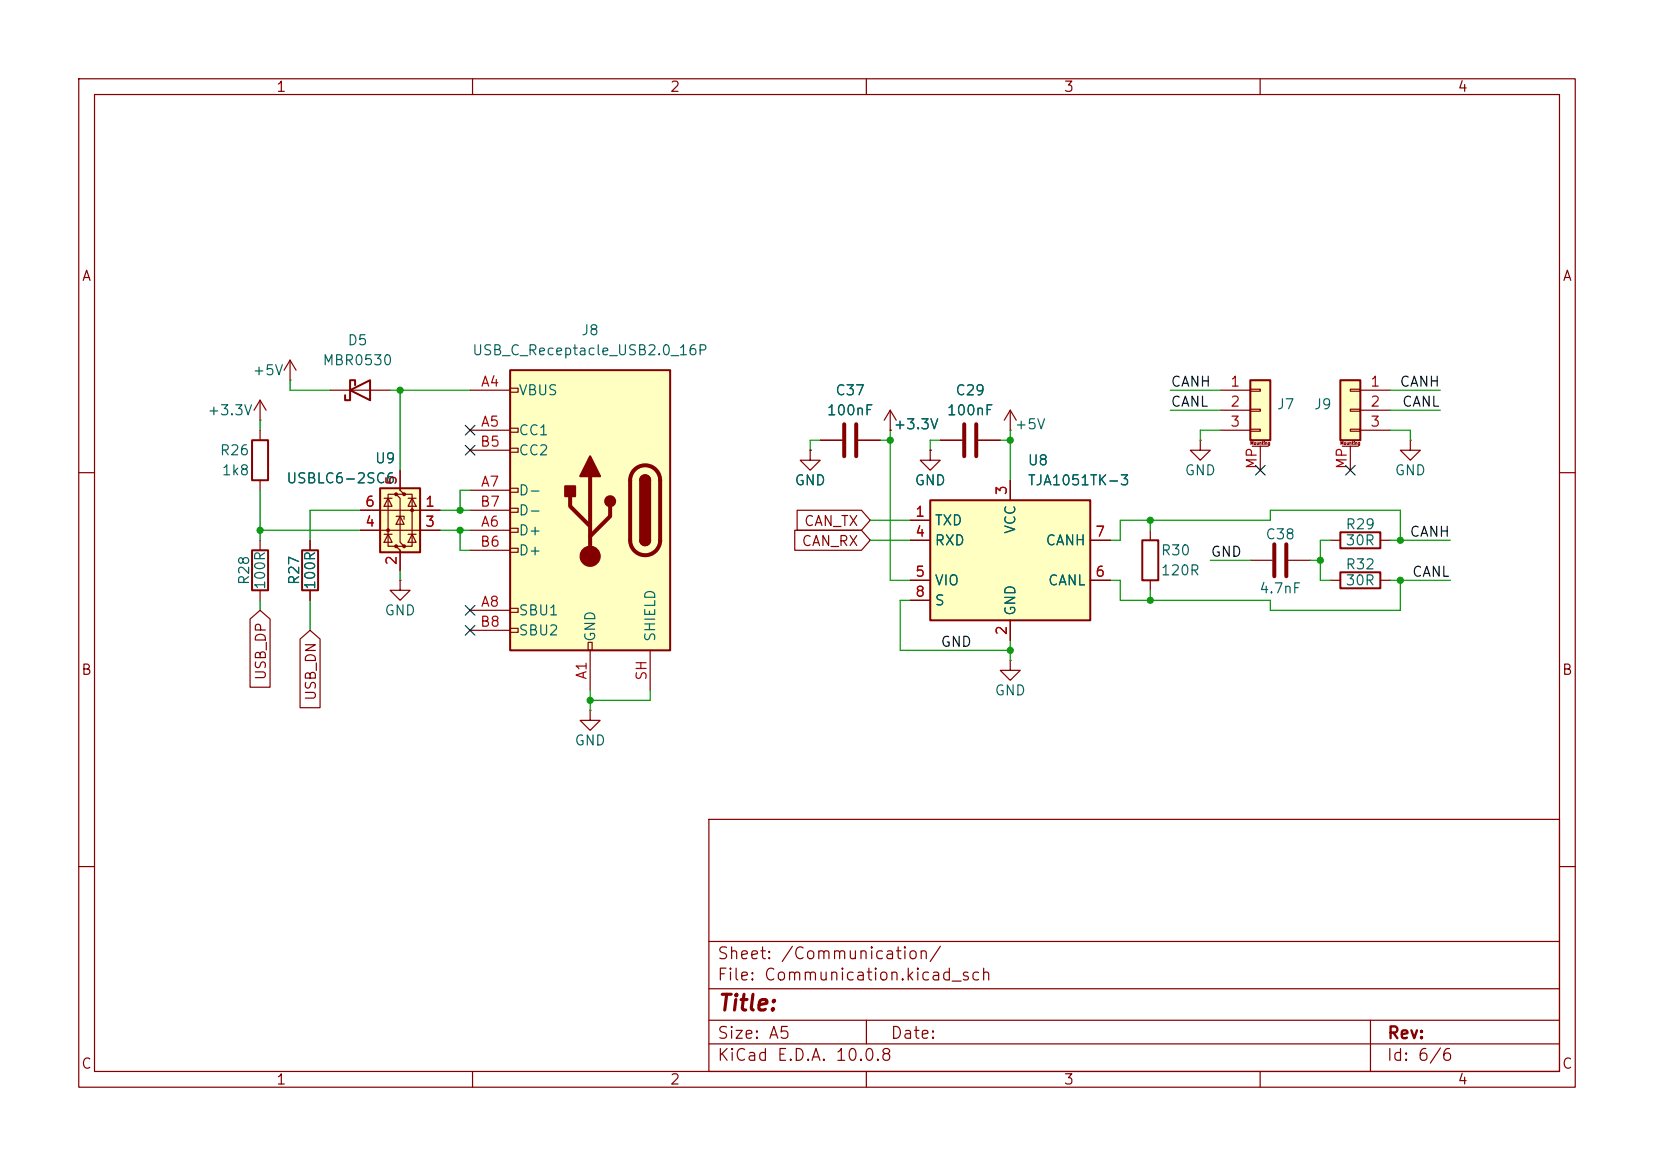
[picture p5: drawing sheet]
<svg xmlns="http://www.w3.org/2000/svg" width="210mm" height="148mm" viewBox="0 0 210 148" stroke-linecap="round" stroke-linejoin="round" font-family="sans-serif">
<g fill="none" stroke="#840000" stroke-width=".15">
<path d="M10 10h190v128h-190zM12 12h186v124h-186zM60 10v2M110 10v2M160 10v2M41.9 49.5h7.6M113 54.6h.1M113 52.1l-.7 1.2M113 52.1l.8 1.2M113 52.1v2.5M179.1 55.9v1.3h-1.3l1.3 1.2 1.2-1.2h-1.2M179.1 55.9h.1"/>
<path d="M10 60h2M50.8 73.7v1.2h-1.3l1.3 1.3 1.3-1.3h-1.3M50.8 73.7h.1M146 67.3v1.3M146 73.7v1.2M198 60h2M74.9 90.2v1.2h-1.2l1.2 1.3 1.3-1.3h-1.3M74.9 90.2h.1M10 110h2M90 104h108v32h-108zM90 119.5h108M198 110h2"/>
<path d="M60 136v2M90 132.5h108M90 129.5h108M90 125.5h108M110 136v2M110 129.5v3M160 136v2M174 129.5v6.5"/>
</g>
<path d="M44.4 49.5l2.6-1.2v2.5zM45.1 48.9v-.6h-.7v2.5h-.6v-.6M145 68.6h2.1v5.1h-2.1z" fill="none" stroke="#840000" stroke-width=".25"/>
<path d="M158.7 48.3h2.6v7.6h-2.6z" fill="#ffffc2"/>
<path d="M158.7 48.3h2.6v7.6h-2.6z" fill="none" stroke="#840000" stroke-width=".25"/>
<path d="M152.4 55.9v1.3h1.3l-1.3 1.2-1.3-1.2h1.3M152.4 55.9h.1M154.9 49.5h3.8M154.9 52.1h3.8M154.9 54.6h3.8M158.7 49.4h1.3v.3h-1.3zM158.7 51.9h1.3v.3h-1.3zM158.7 54.5h1.3v.2h-1.3zM159 56.6h2M160 56.6v3.1" fill="none" stroke="#840000" stroke-width=".15"/>
<path d="M64.8 47h20.3v35.6h-20.3z" fill="#ffffc2"/>
<g fill="none" stroke="#840000" stroke-width=".15">
<path d="M59.7 49.5h5.1M59.7 54.6h5.1M59.7 57.2h5.1M64.8 49.3h1v.5h-1zM64.8 54.4h1v.5h-1zM64.8 56.9h1v.5h-1zM118.1 57.2v1.2h1.3l-1.3 1.3-1.3-1.3h1.3M118.1 57.2h.1M119.4 55.9h2.8M124.2 55.9h2.8M128.3 54.6h.1M128.3 52.1l-.8 1.2"/>
<path d="M128.3 52.1l.7 1.2M128.3 52.1v2.5M33 68.6v1.3M33 74.9v1.3M39.4 68.6v1.3M39.4 74.9v1.3M59.7 67.3h5.1M59.7 62.2h5.1M59.7 77.5h5.1M59.7 69.9h5.1M59.7 64.8h5.1M64.8 62h1v.5h-1z"/>
<path d="M64.8 64.5h1v.5h-1zM64.8 67.1h1v.5h-1zM64.8 69.6h1v.5h-1zM64.8 77.2h1v.5h-1zM64.8 79.8h1v.5h-1zM59.7 80h5.1M74.7 81.5h.5v1.1h-.5zM74.9 82.6v5M82.5 82.6v5"/>
</g>
<path d="M64.8 47h20.3v35.6h-20.3zM32 69.9h2v5h-2zM38.4 69.9h2v5h-2zM81.3 61a.64 .64 0 0 1 .6-.7 .64 .64 0 0 1 .6 .7M81.3 68.6a.64 .64 0 0 0 .6 .6 .64 .64 0 0 0 .6-.6" fill="none" stroke="#840000" stroke-width=".25"/>
<path d="M80.6 59.6a1.9 1.9 0 0 1 2-.4 1.9 1.9 0 0 1 1.2 1.8v7.6a1.91 1.91 0 0 1-1.9 1.9 1.91 1.91 0 0 1-1.9-1.9v-7.6a1.9 1.9 0 0 1 .6-1.4zM122.4 53.8v4.1M124 53.8v4.1M72.4 63v1.3l2.5 2.5M74.9 60.5v10.1M77.5 64.3v1.2l-2.6 2.6" fill="none" stroke="#840000" stroke-width=".51"/>
<g fill="#840000" stroke="#840000" stroke-width=".25">
<path d="M81.3 61h1.2v7.6h-1.2z"/>
<path d="M81.5 60.5a.64 .64 0 0 1 .7-.1 .64 .64 0 0 1 .3 .6h-1.2z"/>
<path d="M81.3 68.6h1.2a.64 .64 0 0 1-.6 .6 .64 .64 0 0 1-.6-.6z"/>
<path d="M74.9 57.9l1.3 2.6h-2.5z"/>
<path d="M71.8 61.7h1.2v1.3h-1.2z"/>
<circle cx="77.5" cy="63.6" r=".63"/>
</g>
<circle cx="74.9" cy="70.6" r="1.27" fill="#840000" stroke="#840000" stroke-width=".15"/>
<path d="M170.2 48.3h2.5v7.6h-2.5z" fill="#ffffc2"/>
<path d="M32 55.9h2v5.1h-2zM170.2 48.3h2.5v7.6h-2.5zM170.2 72.6h5.1v2.1h-5.1zM170.2 67.6h5.1v2h-5.1z" fill="none" stroke="#840000" stroke-width=".25"/>
<g fill="none" stroke="#840000" stroke-width=".15">
<path d="M33 53.3h.1M33 50.8v2.5M33 54.6v1.3M33 50.8l.8 1.3M33 50.8l-.7 1.3M36.8 48.3h.1M36.8 45.7l.8 1.3M36.8 45.7l-.7 1.3M36.8 45.7v2.6M170.4 56.6h2.1M171.4 49.4h1.3v.3h-1.3zM171.4 51.9h1.3v.3h-1.3z"/>
<path d="M171.4 54.5h1.3v.2h-1.3zM171.4 56.6v3.1M172.7 49.5h3.8M172.7 52.1h3.8M172.7 54.6h3.8M33 61v1.2M158.7 71.1h2.8M163.6 71.1h2.8M168.9 73.7h1.3M168.9 68.6h1.3M175.3 73.7h1.2M175.3 68.6h1.2"/>
<path d="M128.3 83.8v1.3h1.2l-1.2 1.3-1.3-1.3h1.3M128.3 83.8h.1"/>
</g>
<path d="M161.8 69.1v4.1M163.3 69.1v4.1" fill="none" stroke="#840000" stroke-width=".51"/>
<path d="M48.3 62h5v8.1h-5z" fill="#ffffc2"/>
<g fill="#840000">
<circle cx="52.3" cy="64.8" r=".25"/>
<circle cx="51.3" cy="62.7" r=".25"/>
<circle cx="51.3" cy="69.3" r=".25"/>
<circle cx="50.3" cy="62.7" r=".25"/>
<circle cx="50.3" cy="69.3" r=".25"/>
<circle cx="49.3" cy="67.3" r=".25"/>
</g>
<g fill="none" stroke="#840000" stroke-width=".15">
<path d="M50.8 59.7v2.5l.5 .5h-1l.5 .5v5.6l.5 .5h-1l.5 .6v2.5M45.7 64.8h10.2M45.7 67.3h10.2M48.8 67.8h1M48.8 63.2h1M49.3 63.2l.5 1.1h-1zM49.3 67.8l.5 1h-1zM50.3 65.5h1v.4M50.3 62.7h-1v6.6h1M50.8 65.5l.5 1h-1zM51.3 62.7h1v6.6h-1M51.8 67.8h1"/>
<path d="M51.8 63.2h1M52.3 63.2l.5 1.1h-1zM52.3 67.8l.5 1h-1z"/>
</g>
<path d="M48.3 62h5v8.1h-5z" fill="none" stroke="#840000" stroke-width=".25"/>
<path d="M118.1 63.5h20.3v15.2h-20.3z" fill="#ffffc2"/>
<path d="M118.1 63.5h20.3v15.2h-20.3z" fill="none" stroke="#840000" stroke-width=".25"/>
<g fill="none" stroke="#840000" stroke-width=".15">
<path d="M50.8 59.7v2.5M102.9 57.2v1.2h1.2l-1.2 1.3-1.3-1.3h1.3M102.9 57.2h.1M104.1 55.9h2.8M109 55.9h2.8M113 54.6h.1M118.1 57.2h.1M119.4 55.9h2.8M124.2 55.9h2.8M31.7 78.6l1.3-1.1 1.3 1.1v8.6h-2.6zM39.4 68.6v1.3M39.4 74.9v1.3"/>
<path d="M45.7 64.8h2.6M45.7 67.3h2.6M50.8 69.9v2.5M53.3 64.8h2.6M53.3 67.3h2.6M100.9 67.3h8.5l1.1 1.3-1.1 1.3h-8.5zM101.2 64.8h8.2l1.1 1.2-1.1 1.3h-8.2zM115.6 66h2.5M115.6 68.6h2.5M115.6 73.7h2.5M115.6 76.2h2.5M128.3 61v2.5"/>
<path d="M128.3 78.7v2.6M138.4 68.6h2.6M138.4 73.7h2.6M38.1 81.1l1.3-1.1 1.2 1.1v8.7h-2.5z"/>
</g>
<path d="M107.2 53.8v4.1M108.7 53.8v4.1" fill="none" stroke="#840000" stroke-width=".51"/>
<g fill="none" stroke="#009600" stroke-width=".15">
<path d="M33 53.3v1.3M36.8 48.3v1.2h5.1M49.5 49.5h10.2M50.8 49.5v10.2M104.1 55.9h-1.2v1.3M111.8 55.9h1.2M113 54.6v19.1h2.6M119.4 55.9h-1.3v1.3M127 55.9h1.3M128.3 54.6v6.4M148.6 52.1h6.3M148.6 49.5h6.3"/>
<path d="M154.9 54.6h-2.5v1.3M176.5 54.6h2.6v1.3M176.5 52.1h6.4M176.5 49.5h6.4M33 67.3h12.7M33 62.2v6.4M33 76.2v1.3M39.4 76.2v3.8M45.7 64.8h-6.3v3.8M50.8 72.4v1.3M55.9 64.8h3.8M55.9 67.3h3.8"/>
<path d="M58.4 67.3v2.6h1.3M59.7 62.2h-1.3v2.6M110.5 68.6h5.1M110.5 66h5.1M115.6 76.2h-1.3v6.4h14M141 73.7h1.2v2.5h19.1v1.3h16.5v-3.8M141 68.6h1.2v-2.6h19.1v-1.2h16.5v3.8M146 66v1.3M146 74.9v1.3M153.7 71.1h5M166.4 71.1h1.2M168.9 68.6h-1.3v5.1h1.3"/>
<path d="M176.5 73.7h7.6M176.5 68.6h7.6M74.9 87.6v2.6M82.5 87.6v1.3h-7.6M128.3 81.3v2.5"/>
</g>
<path d="M59.1 56.5l1.2 1.3M59.1 54l1.2 1.2M60.3 56.5l-1.2 1.3M60.3 54l-1.2 1.2M159.4 59.1l1.2 1.2M160.6 59.1l-1.2 1.2M170.8 59.1l1.3 1.2M172.1 59.1l-1.3 1.2M59.1 76.9l1.2 1.2M59.1 79.4l1.2 1.2M60.3 76.9l-1.2 1.2M60.3 79.4l-1.2 1.2" fill="none" stroke="#000084" stroke-width=".15"/>
<g fill="#009600">
<circle cx="33" cy="67.3" r=".46"/>
<circle cx="58.4" cy="64.8" r=".46"/>
<circle cx="113" cy="55.9" r=".46"/>
<circle cx="58.4" cy="67.3" r=".46"/>
<circle cx="50.8" cy="49.5" r=".46"/>
<circle cx="74.9" cy="88.9" r=".46"/>
<circle cx="177.8" cy="68.6" r=".46"/>
<circle cx="177.8" cy="73.7" r=".46"/>
<circle cx="167.6" cy="71.1" r=".46"/>
<circle cx="128.3" cy="55.9" r=".46"/>
<circle cx="146" cy="66" r=".46"/>
<circle cx="146" cy="76.2" r=".46"/>
<circle cx="128.3" cy="82.6" r=".46"/>
</g>
<text font-size="2" fill="#840000" x="91" y="128.8">Title:</text>
<g font-size="1.5" fill="#840000">
<text x="91" y="124.8">File: Communication.kicad_sch</text>
<text x="91" y="122.1">Sheet: /Communication/</text>
<text x="91" y="135">KiCad E.D.A. 10.0.8</text>
<text x="91" y="132.2">Size: A5</text>
<text x="113" y="132.2">Date:</text>
<text x="176" y="135">Id: 6/6</text>
<text x="176.1" y="132.2">Rev:</text>
</g>
<g font-size="1.3" fill="#840000">
<text x="35" y="12">1</text>
<text x="85" y="12">2</text>
<text x="135" y="12">3</text>
<text x="185" y="12">4</text>
<text x="10.3" y="36">A</text>
<text x="198.3" y="36">A</text>
<text x="101.7" y="69.6">CAN_RX</text>
<text x="102" y="67.1">CAN_TX</text>
<text x="10.2" y="86">B</text>
<text x="34.1" y="86.4" transform="rotate(-90 34.1 86.4)">USB_DP</text>
<text x="40.4" y="89" transform="rotate(-90 40.4 89)">USB_DN</text>
<text x="198.2" y="86">B</text>
<text x="10.2" y="136">C</text>
<text x="35" y="138">1</text>
<text x="85" y="138">2</text>
<text x="135" y="138">3</text>
<text x="185" y="138">4</text>
<text x="198.2" y="136">C</text>
</g>
<g font-size="1.3" fill="#006464">
<text x="32" y="48">+5V</text>
<text x="40.9" y="46.7">MBR0530</text>
<text x="44" y="44.1">D5</text>
<text x="59.9" y="45.4">USB_C_Receptacle_USB2.0_16P</text>
<text x="73.7" y="42.9">J8</text>
<text x="26.2" y="53">+3.3V</text>
<text x="65.8" y="50.5">VBUS</text>
<text x="104.9" y="53">100nF</text>
<text x="106" y="50.5">C37</text>
<text x="120.1" y="53">100nF</text>
<text x="121.2" y="50.5">C29</text>
<text x="162" y="52.3">J7</text>
<text x="166.7" y="52.3">J9</text>
<text x="27.8" y="58.1">R26</text>
<text x="47.5" y="59.1">U9</text>
<text x="65.8" y="55.6">CC1</text>
<text x="65.8" y="58.1">CC2</text>
<text x="113.4" y="54.8">+3.3V</text>
<text x="128.7" y="54.8">+5V</text>
<text x="130.4" y="59.4">U8</text>
<text x="28.1" y="60.7">1k8</text>
<text x="36.3" y="61.7">USBLC6-2SC6</text>
<text x="65.8" y="63.2">D-</text>
<text x="65.8" y="65.7">D-</text>
<text x="100.8" y="61.9">GND</text>
<text x="116" y="61.9">GND</text>
<text x="130.4" y="61.9">TJA1051TK-3</text>
<text x="150.3" y="60.7">GND</text>
<text x="177" y="60.7">GND</text>
<text x="65.8" y="68.3">D+</text>
<text x="65.8" y="70.8">D+</text>
<text x="118.6" y="67">TXD</text>
<text x="118.6" y="69.5">RXD</text>
<text x="129.2" y="67.9" transform="rotate(-90 129.2 67.9)">VCC</text>
<text x="132.7" y="69.5">CANH</text>
<text x="147.3" y="70.8">R30</text>
<text x="160.6" y="68.8">C38</text>
<text x="170.7" y="67.5">R29</text>
<text x="170.7" y="69.5">30R</text>
<text x="32" y="74.4" transform="rotate(-90 32 74.4)">R28</text>
<text x="34" y="75" transform="rotate(-90 34 75)">100R</text>
<text x="38.3" y="74.4" transform="rotate(-90 38.3 74.4)">R27</text>
<text x="40.3" y="75" transform="rotate(-90 40.3 75)">100R</text>
<text x="118.6" y="74.6">VIO</text>
<text x="118.6" y="77.2">S</text>
<text x="133" y="74.6">CANL</text>
<text x="147.3" y="73.4">120R</text>
<text x="159.8" y="75.6">4.7nF</text>
<text x="170.7" y="72.6">R32</text>
<text x="170.7" y="74.6">30R</text>
<text x="48.7" y="78.4">GND</text>
<text x="65.8" y="78.4">SBU1</text>
<text x="65.8" y="81">SBU2</text>
<text x="75.9" y="81.6" transform="rotate(-90 75.9 81.6)">GND</text>
<text x="83.5" y="81.6" transform="rotate(-90 83.5 81.6)">SHIELD</text>
<text x="129.2" y="78.3" transform="rotate(-90 129.2 78.3)">GND</text>
<text x="126.2" y="88.6">GND</text>
<text x="72.9" y="94.9">GND</text>
</g>
<g font-size="1.3" fill="#a90000">
<text x="61" y="49.4">A4</text>
<text x="156.1" y="49.4">1</text>
<text x="156.1" y="51.9">2</text>
<text x="173.9" y="49.4">1</text>
<text x="173.9" y="51.9">2</text>
<text x="60.9" y="57">B5</text>
<text x="61" y="54.5">A5</text>
<text x="156.1" y="54.5">3</text>
<text x="159.9" y="59.7" transform="rotate(-90 159.9 59.7)">MP</text>
<text x="171.3" y="59.7" transform="rotate(-90 171.3 59.7)">MP</text>
<text x="173.9" y="54.5">3</text>
<text x="46.3" y="64.6">6</text>
<text x="50.7" y="61.7" transform="rotate(-90 50.7 61.7)">5</text>
<text x="53.9" y="64.6">1</text>
<text x="60.9" y="64.6">B7</text>
<text x="61" y="62.1">A7</text>
<text x="116.1" y="65.9">1</text>
<text x="128.1" y="63" transform="rotate(-90 128.1 63)">3</text>
<text x="46.3" y="67.2">4</text>
<text x="50.7" y="71.9" transform="rotate(-90 50.7 71.9)">2</text>
<text x="53.9" y="67.2">3</text>
<text x="60.9" y="69.7">B6</text>
<text x="61" y="67.2">A6</text>
<text x="116.1" y="68.4">4</text>
<text x="139" y="68.4">7</text>
<text x="61" y="77.3">A8</text>
<text x="116.1" y="73.5">5</text>
<text x="116.1" y="76.1">8</text>
<text x="139" y="73.5">6</text>
<text x="60.9" y="79.9">B8</text>
<text x="128.1" y="80.7" transform="rotate(-90 128.1 80.7)">2</text>
<text x="74.8" y="86.4" transform="rotate(-90 74.8 86.4)">A1</text>
<text x="82.4" y="86.5" transform="rotate(-90 82.4 86.5)">SH</text>
</g>
<g font-size="1.3" fill="#0f0f0f">
<text x="148.6" y="49.4">CANH</text>
<text x="148.6" y="51.9">CANL</text>
<text x="177.6" y="49.4">CANH</text>
<text x="177.9" y="51.9">CANL</text>
<text x="153.6" y="71">GND</text>
<text x="178.9" y="68.5">CANH</text>
<text x="179.2" y="73.5">CANL</text>
<text x="119.4" y="82.4">GND</text>
</g>
<g font-size=".4" fill="#840000">
<text x="158.7" y="56.5">Mounting</text>
<text x="170.1" y="56.5">Mounting</text>
</g>
</svg>
